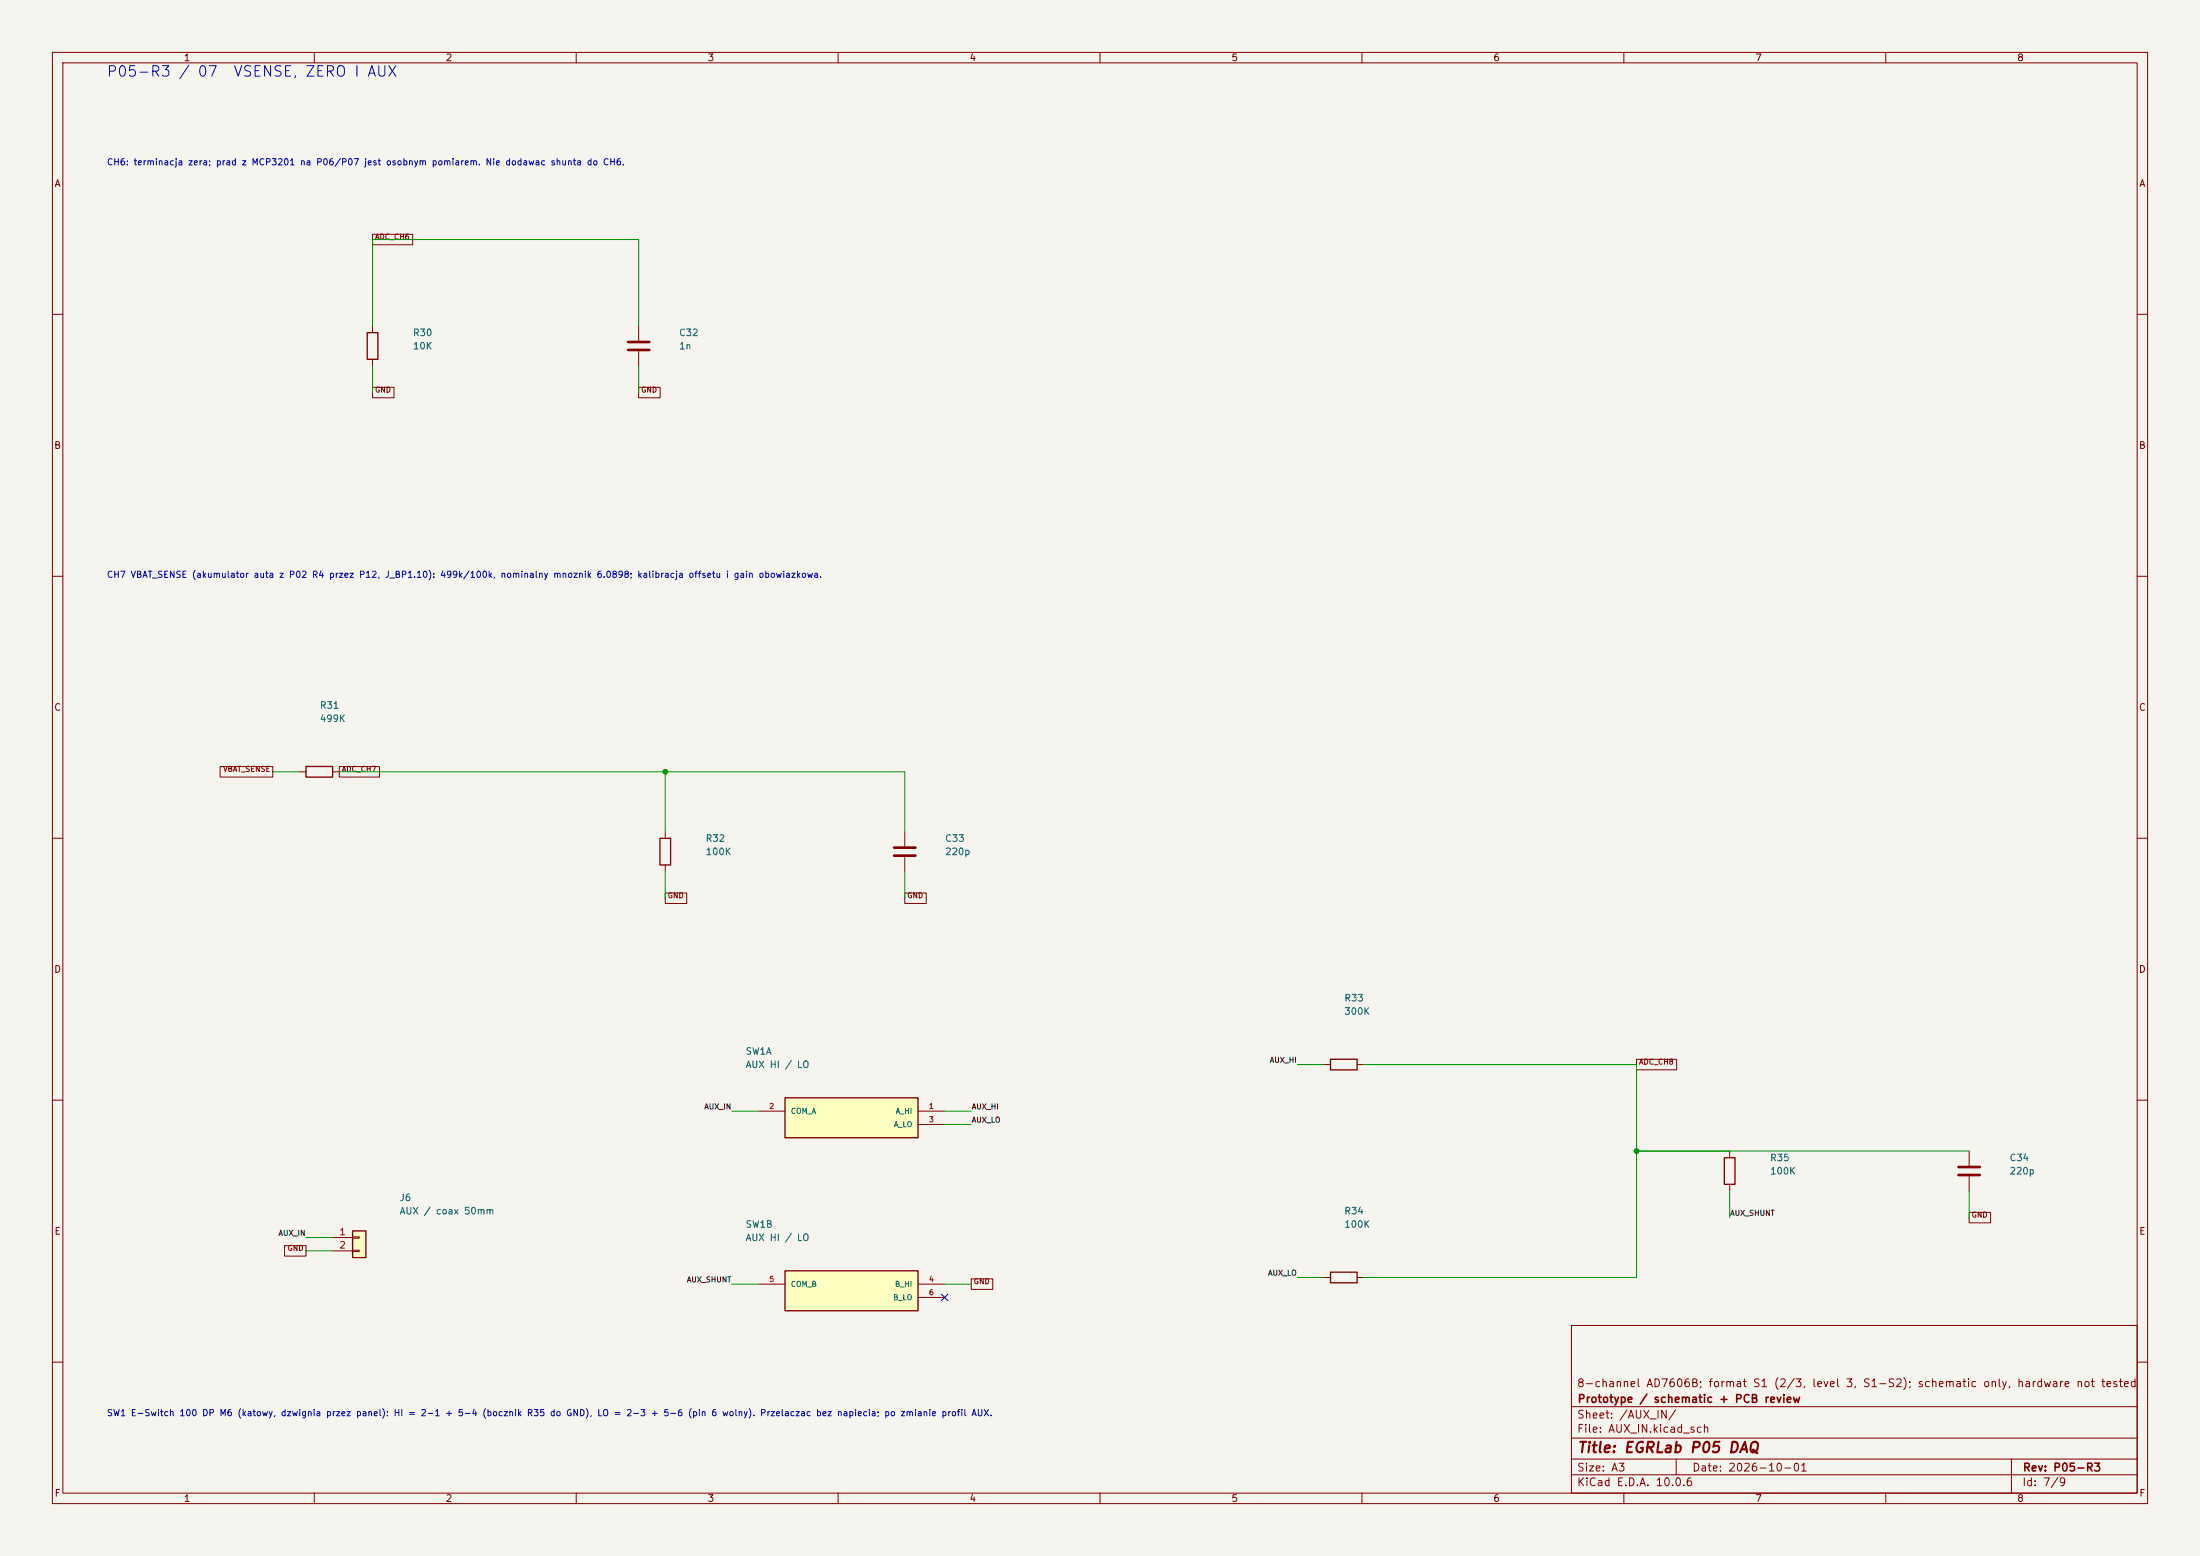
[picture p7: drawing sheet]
(kicad_sch (version 20250114) (generator "eeschema") (paper "A3") (title_block (title "EGRLab P05 DAQ") (date "2026-10-01") (rev "P05-R3") (company "Prototype / schematic + PCB review") (comment 1 "8-channel AD7606B; format S1 (2/3, level 3, S1-S2); schematic only, hardware not tested"))(lib_symbols (symbol "P05:R" (pin_numbers (hide yes)) (pin_names (offset 0)) (exclude_from_sim no) (in_bom yes) (on_board yes) (in_pos_files yes) (duplicate_pin_numbers_are_jumpers no) (symbol "R_0_1" (rectangle (start -1.016 -2.54) (end 1.016 2.54) (stroke (width 0.254) (type default)) (fill (type none)))) (symbol "R_1_1" (pin passive line (at 0 3.81 270) (length 1.27) (name "" (effects (font (size 1.27 1.27)))) (number "1" (effects (font (size 1.27 1.27))))) (pin passive line (at 0 -3.81 90) (length 1.27) (name "" (effects (font (size 1.27 1.27)))) (number "2" (effects (font (size 1.27 1.27)))))) (embedded_fonts no))(symbol "P05:C" (pin_numbers (hide yes)) (pin_names (offset 0.254)) (exclude_from_sim no) (in_bom yes) (on_board yes) (in_pos_files yes) (duplicate_pin_numbers_are_jumpers no) (symbol "C_0_1" (polyline (pts (xy -2.032 0.762) (xy 2.032 0.762)) (stroke (width 0.508) (type default)) (fill (type none))) (polyline (pts (xy -2.032 -0.762) (xy 2.032 -0.762)) (stroke (width 0.508) (type default)) (fill (type none)))) (symbol "C_1_1" (pin passive line (at 0 3.81 270) (length 2.794) (name "" (effects (font (size 1.27 1.27)))) (number "1" (effects (font (size 1.27 1.27))))) (pin passive line (at 0 -3.81 90) (length 2.794) (name "" (effects (font (size 1.27 1.27)))) (number "2" (effects (font (size 1.27 1.27)))))) (embedded_fonts no))(symbol "P05:Conn_01x02" (pin_names (offset 1.016) (hide yes)) (exclude_from_sim no) (in_bom yes) (on_board yes) (in_pos_files yes) (duplicate_pin_numbers_are_jumpers no) (symbol "Conn_01x02_1_1" (rectangle (start -1.27 1.27) (end 1.27 -3.81) (stroke (width 0.254) (type default)) (fill (type background))) (rectangle (start -1.27 0.127) (end 0 -0.127) (stroke (width 0.1524) (type default)) (fill (type none))) (rectangle (start -1.27 -2.413) (end 0 -2.667) (stroke (width 0.1524) (type default)) (fill (type none))) (pin passive line (at -5.08 0 0) (length 3.81) (name "Pin_1" (effects (font (size 1.27 1.27)))) (number "1" (effects (font (size 1.27 1.27))))) (pin passive line (at -5.08 -2.54 0) (length 3.81) (name "Pin_2" (effects (font (size 1.27 1.27)))) (number "2" (effects (font (size 1.27 1.27)))))) (embedded_fonts no))(symbol "P05:SW_DPDT_ESW100" (pin_names (offset 1.016)) (in_bom yes) (on_board yes) (symbol "SW_DPDT_ESW100_1_1" (rectangle (start -12.7 3.81) (end 12.7 -3.81) (stroke (width .254) (type default)) (fill (type background)))) (symbol "SW_DPDT_ESW100_1_0" (pin passive line (at -17.78 1.27 0) (length 5.08) (name "COM_A" (effects (font (size 1.0 1.0)))) (number "2" (effects (font (size 1 1))))) (pin passive line (at 17.78 1.27 180) (length 5.08) (name "A_HI" (effects (font (size 1.0 1.0)))) (number "1" (effects (font (size 1 1))))) (pin passive line (at 17.78 -1.27 180) (length 5.08) (name "A_LO" (effects (font (size 1.0 1.0)))) (number "3" (effects (font (size 1 1)))))) (symbol "SW_DPDT_ESW100_2_1" (rectangle (start -12.7 3.81) (end 12.7 -3.81) (stroke (width .254) (type default)) (fill (type background)))) (symbol "SW_DPDT_ESW100_2_0" (pin passive line (at -17.78 1.27 0) (length 5.08) (name "COM_B" (effects (font (size 1.0 1.0)))) (number "5" (effects (font (size 1 1))))) (pin passive line (at 17.78 1.27 180) (length 5.08) (name "B_HI" (effects (font (size 1.0 1.0)))) (number "4" (effects (font (size 1 1))))) (pin passive line (at 17.78 -1.27 180) (length 5.08) (name "B_LO" (effects (font (size 1.0 1.0)))) (number "6" (effects (font (size 1 1))))))))(symbol (lib_id "P05:R") (at 71.12 66.04 0) (unit 1) (in_bom yes) (on_board yes) (dnp no) (property "Reference" "R30" (at 78.74 63.5 0) (effects (font (size 1.27 1.27)) (justify left))) (property "Value" "10K" (at 78.74 66.04 0) (effects (font (size 1.27 1.27)) (justify left)))(property "Footprint" "Resistor_SMD:R_1206_3216Metric_Pad1.30x1.75mm_HandSolder" (at 71.12 66.04 0) (effects (font (size 1 1)) hide))(property "MPN" "RC1206FR-0710KL" (at 71.12 66.04 0) (effects (font (size 1 1)) hide))(property "BaselineRef" "R_CH6_ZERO" (at 71.12 66.04 0) (effects (font (size 1 1)) hide))(property "Datasheet" "" (at 71.12 66.04 0) (effects (font (size 1 1)) hide))(pin "1")(pin "2"))(symbol (lib_id "P05:C") (at 121.92 66.04 0) (unit 1) (in_bom yes) (on_board yes) (dnp no) (property "Reference" "C32" (at 129.54 63.5 0) (effects (font (size 1.27 1.27)) (justify left))) (property "Value" "1n" (at 129.54 66.04 0) (effects (font (size 1.27 1.27)) (justify left)))(property "Footprint" "Capacitor_THT:C_Disc_D5.0mm_W2.5mm_P5.00mm" (at 121.92 66.04 0) (effects (font (size 1 1)) hide))(property "MPN" "C320C102J1G5TA (KEMET C0G 1n, owned; lead pitch to check on the 1:1 print)" (at 121.92 66.04 0) (effects (font (size 1 1)) hide))(property "BaselineRef" "CI_ADC" (at 121.92 66.04 0) (effects (font (size 1 1)) hide))(property "Datasheet" "" (at 121.92 66.04 0) (effects (font (size 1 1)) hide))(pin "1")(pin "2"))(symbol (lib_id "P05:R") (at 60.96 147.32 90) (unit 1) (in_bom yes) (on_board yes) (dnp no) (property "Reference" "R31" (at 60.96 134.62 90) (effects (font (size 1.27 1.27)) (justify right))) (property "Value" "499K" (at 60.96 137.16 90) (effects (font (size 1.27 1.27)) (justify right)))(property "Footprint" "Resistor_SMD:R_1206_3216Metric_Pad1.30x1.75mm_HandSolder" (at 60.96 147.32 0) (effects (font (size 1 1)) hide))(property "MPN" "RT1206BRD07499KL" (at 60.96 147.32 0) (effects (font (size 1 1)) hide))(property "BaselineRef" "RV1" (at 60.96 147.32 0) (effects (font (size 1 1)) hide))(property "Datasheet" "" (at 60.96 147.32 0) (effects (font (size 1 1)) hide))(pin "1")(pin "2"))(symbol (lib_id "P05:R") (at 127.0 162.56 0) (unit 1) (in_bom yes) (on_board yes) (dnp no) (property "Reference" "R32" (at 134.62 160.02 0) (effects (font (size 1.27 1.27)) (justify left))) (property "Value" "100K" (at 134.62 162.56 0) (effects (font (size 1.27 1.27)) (justify left)))(property "Footprint" "Resistor_SMD:R_1206_3216Metric_Pad1.30x1.75mm_HandSolder" (at 127.0 162.56 0) (effects (font (size 1 1)) hide))(property "MPN" "RT1206BRD07100KL" (at 127.0 162.56 0) (effects (font (size 1 1)) hide))(property "BaselineRef" "RB3" (at 127.0 162.56 0) (effects (font (size 1 1)) hide))(property "Datasheet" "" (at 127.0 162.56 0) (effects (font (size 1 1)) hide))(pin "1")(pin "2"))(symbol (lib_id "P05:C") (at 172.72 162.56 0) (unit 1) (in_bom yes) (on_board yes) (dnp no) (property "Reference" "C33" (at 180.34 160.02 0) (effects (font (size 1.27 1.27)) (justify left))) (property "Value" "220p" (at 180.34 162.56 0) (effects (font (size 1.27 1.27)) (justify left)))(property "Footprint" "Capacitor_SMD:C_1206_3216Metric_Pad1.33x1.80mm_HandSolder" (at 172.72 162.56 0) (effects (font (size 1 1)) hide))(property "MPN" "SMD 1206 C0G 50V 5% 220p" (at 172.72 162.56 0) (effects (font (size 1 1)) hide))(property "BaselineRef" "CF6" (at 172.72 162.56 0) (effects (font (size 1 1)) hide))(property "Datasheet" "" (at 172.72 162.56 0) (effects (font (size 1 1)) hide))(pin "1")(pin "2"))(symbol (lib_id "P05:Conn_01x02") (at 68.58 236.22 0) (unit 1) (in_bom yes) (on_board yes) (dnp no) (property "Reference" "J6" (at 76.2 228.6 0) (effects (font (size 1.27 1.27)) (justify left))) (property "Value" "AUX / coax 50mm" (at 76.2 231.14 0) (effects (font (size 1.27 1.27)) (justify left)))(property "Footprint" "P05:PTH_AUX_2" (at 68.58 236.22 0) (effects (font (size 1 1)) hide))(property "MPN" "insulated panel BNC + RG174 50mm" (at 68.58 236.22 0) (effects (font (size 1 1)) hide))(property "BaselineRef" "J_AUX" (at 68.58 236.22 0) (effects (font (size 1 1)) hide))(property "Datasheet" "" (at 68.58 236.22 0) (effects (font (size 1 1)) hide))(pin "1")(pin "2"))(symbol (lib_id "P05:SW_DPDT_ESW100") (at 162.56 213.36 0) (unit 1) (in_bom yes) (on_board yes) (dnp no) (property "Reference" "SW1" (at 142.24 200.66 0) (effects (font (size 1.27 1.27)) (justify left))) (property "Value" "AUX HI / LO" (at 142.24 203.2 0) (effects (font (size 1.27 1.27)) (justify left)))(property "Footprint" "P05:ESW_100DP_M6" (at 162.56 213.36 0) (effects (font (size 1 1)) hide))(property "MPN" "100DP1T1B4M6RE (E-Switch 100, DPDT ON-ON, M6 right angle, gold; code to confirm)" (at 162.56 213.36 0) (effects (font (size 1 1)) hide))(property "BaselineRef" "JP_AUX" (at 162.56 213.36 0) (effects (font (size 1 1)) hide))(property "Datasheet" "https://www.e-switch.com/product/100-series-miniature-toggle-switch/" (at 162.56 213.36 0) (effects (font (size 1 1)) hide))(pin "2")(pin "1")(pin "3"))(symbol (lib_id "P05:R") (at 256.54 203.2 90) (unit 1) (in_bom yes) (on_board yes) (dnp no) (property "Reference" "R33" (at 256.54 190.5 90) (effects (font (size 1.27 1.27)) (justify right))) (property "Value" "300K" (at 256.54 193.04 90) (effects (font (size 1.27 1.27)) (justify right)))(property "Footprint" "Resistor_SMD:R_1206_3216Metric_Pad1.30x1.75mm_HandSolder" (at 256.54 203.2 0) (effects (font (size 1 1)) hide))(property "MPN" "RT1206BRD07300KL" (at 256.54 203.2 0) (effects (font (size 1 1)) hide))(property "BaselineRef" "RA1" (at 256.54 203.2 0) (effects (font (size 1 1)) hide))(property "Datasheet" "" (at 256.54 203.2 0) (effects (font (size 1 1)) hide))(pin "1")(pin "2"))(symbol (lib_id "P05:R") (at 256.54 243.84 90) (unit 1) (in_bom yes) (on_board yes) (dnp no) (property "Reference" "R34" (at 256.54 231.14 90) (effects (font (size 1.27 1.27)) (justify right))) (property "Value" "100K" (at 256.54 233.67999999999998 90) (effects (font (size 1.27 1.27)) (justify right)))(property "Footprint" "Resistor_SMD:R_1206_3216Metric_Pad1.30x1.75mm_HandSolder" (at 256.54 243.84 0) (effects (font (size 1 1)) hide))(property "MPN" "RT1206BRD07100KL" (at 256.54 243.84 0) (effects (font (size 1 1)) hide))(property "BaselineRef" "RA3" (at 256.54 243.84 0) (effects (font (size 1 1)) hide))(property "Datasheet" "" (at 256.54 243.84 0) (effects (font (size 1 1)) hide))(pin "1")(pin "2"))(symbol (lib_id "P05:R") (at 330.2 223.52 0) (unit 1) (in_bom yes) (on_board yes) (dnp no) (property "Reference" "R35" (at 337.82 220.98 0) (effects (font (size 1.27 1.27)) (justify left))) (property "Value" "100K" (at 337.82 223.51999999999998 0) (effects (font (size 1.27 1.27)) (justify left)))(property "Footprint" "Resistor_SMD:R_1206_3216Metric_Pad1.30x1.75mm_HandSolder" (at 330.2 223.52 0) (effects (font (size 1 1)) hide))(property "MPN" "RT1206BRD07100KL" (at 330.2 223.52 0) (effects (font (size 1 1)) hide))(property "BaselineRef" "RB4" (at 330.2 223.52 0) (effects (font (size 1 1)) hide))(property "Datasheet" "" (at 330.2 223.52 0) (effects (font (size 1 1)) hide))(pin "1")(pin "2"))(symbol (lib_id "P05:C") (at 375.92 223.52 0) (unit 1) (in_bom yes) (on_board yes) (dnp no) (property "Reference" "C34" (at 383.54 220.98 0) (effects (font (size 1.27 1.27)) (justify left))) (property "Value" "220p" (at 383.54 223.51999999999998 0) (effects (font (size 1.27 1.27)) (justify left)))(property "Footprint" "Capacitor_SMD:C_1206_3216Metric_Pad1.33x1.80mm_HandSolder" (at 375.92 223.52 0) (effects (font (size 1 1)) hide))(property "MPN" "SMD 1206 C0G 50V 5% 220p" (at 375.92 223.52 0) (effects (font (size 1 1)) hide))(property "BaselineRef" "CF7" (at 375.92 223.52 0) (effects (font (size 1 1)) hide))(property "Datasheet" "" (at 375.92 223.52 0) (effects (font (size 1 1)) hide))(pin "1")(pin "2"))(symbol (lib_id "P05:SW_DPDT_ESW100") (at 162.56 246.38 0) (unit 2) (in_bom yes) (on_board yes) (dnp no) (property "Reference" "SW1" (at 142.24 233.68 0) (effects (font (size 1.27 1.27)) (justify left))) (property "Value" "AUX HI / LO" (at 142.24 236.22 0) (effects (font (size 1.27 1.27)) (justify left)))(property "Footprint" "P05:ESW_100DP_M6" (at 162.56 246.38 0) (effects (font (size 1 1)) hide))(property "MPN" "100DP1T1B4M6RE (E-Switch 100, DPDT ON-ON, M6 right angle, gold; code to confirm)" (at 162.56 246.38 0) (effects (font (size 1 1)) hide))(property "BaselineRef" "JP_AUX" (at 162.56 246.38 0) (effects (font (size 1 1)) hide))(property "Datasheet" "https://www.e-switch.com/product/100-series-miniature-toggle-switch/" (at 162.56 246.38 0) (effects (font (size 1 1)) hide))(pin "5")(pin "4")(pin "6"))(wire (pts (xy 71.12 62.23) (xy 71.12 45.72)) (stroke (width 0) (type default)))(wire (pts (xy 121.92 62.23) (xy 121.92 45.72)) (stroke (width 0) (type default)))(wire (pts (xy 71.12 45.72) (xy 121.92 45.72)) (stroke (width 0) (type default)))(global_label "ADC_CH6" (shape passive)  (at 71.12 45.72 0) (effects (font (size 1 1)) (justify left bottom)))(wire (pts (xy 127.0 158.75) (xy 127.0 147.32)) (stroke (width 0) (type default)))(wire (pts (xy 172.72 158.75) (xy 172.72 147.32)) (stroke (width 0) (type default)))(wire (pts (xy 64.77 147.32) (xy 127.0 147.32)) (stroke (width 0) (type default)))(wire (pts (xy 127.0 147.32) (xy 172.72 147.32)) (stroke (width 0) (type default)))(global_label "ADC_CH7" (shape passive)  (at 64.77 147.32 0) (effects (font (size 1 1)) (justify left bottom)))(wire (pts (xy 260.35 203.2) (xy 312.42 203.2)) (stroke (width 0) (type default)))(wire (pts (xy 260.35 243.84) (xy 312.42 243.84)) (stroke (width 0) (type default)))(wire (pts (xy 330.2 219.71) (xy 312.42 219.71)) (stroke (width 0) (type default)))(wire (pts (xy 375.92 219.71) (xy 312.42 219.71)) (stroke (width 0) (type default)))(wire (pts (xy 312.42 203.2) (xy 312.42 219.71)) (stroke (width 0) (type default)))(wire (pts (xy 312.42 219.71) (xy 312.42 243.84)) (stroke (width 0) (type default)))(global_label "ADC_CH8" (shape passive)  (at 312.42 203.2 0) (effects (font (size 1 1)) (justify left bottom)))(text "CH6: terminacja zera; prad z MCP3201 na P06/P07 jest osobnym pomiarem. Nie dodawac shunta do CH6." (at 20.32 30.48 0) (effects (font (size 1.2 1.2)) (justify left top)))(text "CH7 VBAT_SENSE (akumulator auta z P02 R4 przez P12, J_BP1.10): 499k/100k, nominalny mnoznik 6.0898; kalibracja offsetu i gain obowiazkowa." (at 20.32 109.22 0) (effects (font (size 1.2 1.2)) (justify left top)))(text "SW1 C&K JS202011AQN (suwak, katowy): HI = 2-1 + 5-6, LO = 2-3 + 5-4 (pin 4 wolny). Przelaczac bez napiecia; po zmianie profil AUX." (at 20.32 269.24 0) (effects (font (size 1.2 1.2)) (justify left top)))(text "P05-R3 / 07  VSENSE, ZERO I AUX" (at 20.32 12.7 0) (effects (font (size 2 2)) (justify left top)))(wire (pts (xy 71.12 69.85) (xy 71.12 74.93)) (stroke (width 0) (type default)))(global_label "GND" (shape passive) (at 71.12 74.93 0) (effects (font (size 1 1)) (justify left bottom)))(wire (pts (xy 121.92 69.85) (xy 121.92 74.93)) (stroke (width 0) (type default)))(global_label "GND" (shape passive) (at 121.92 74.93 0) (effects (font (size 1 1)) (justify left bottom)))(wire (pts (xy 57.15 147.32) (xy 52.07 147.32)) (stroke (width 0) (type default)))(global_label "VBAT_SENSE" (shape passive) (at 52.07 147.32 0) (effects (font (size 1 1)) (justify right bottom)))(wire (pts (xy 127.0 166.37) (xy 127.0 171.45)) (stroke (width 0) (type default)))(global_label "GND" (shape passive) (at 127.0 171.45 0) (effects (font (size 1 1)) (justify left bottom)))(wire (pts (xy 172.72 166.37) (xy 172.72 171.45)) (stroke (width 0) (type default)))(global_label "GND" (shape passive) (at 172.72 171.45 0) (effects (font (size 1 1)) (justify left bottom)))(wire (pts (xy 63.5 236.22) (xy 58.42 236.22)) (stroke (width 0) (type default)))(label "AUX_IN"  (at 58.42 236.22 0) (effects (font (size 1 1)) (justify right bottom)))(wire (pts (xy 63.5 238.76) (xy 58.42 238.76)) (stroke (width 0) (type default)))(global_label "GND" (shape passive) (at 58.42 238.76 0) (effects (font (size 1 1)) (justify right bottom)))(wire (pts (xy 144.78 212.09) (xy 139.7 212.09)) (stroke (width 0) (type default)))(label "AUX_IN"  (at 139.7 212.09 0) (effects (font (size 1 1)) (justify right bottom)))(wire (pts (xy 180.34 212.09) (xy 185.42 212.09)) (stroke (width 0) (type default)))(label "AUX_HI"  (at 185.42 212.09 0) (effects (font (size 1 1)) (justify left bottom)))(wire (pts (xy 180.34 214.63) (xy 185.42 214.63)) (stroke (width 0) (type default)))(label "AUX_LO"  (at 185.42 214.63 0) (effects (font (size 1 1)) (justify left bottom)))(wire (pts (xy 252.73 203.2) (xy 247.65 203.2)) (stroke (width 0) (type default)))(label "AUX_HI"  (at 247.65 203.2 0) (effects (font (size 1 1)) (justify right bottom)))(wire (pts (xy 252.73 243.84) (xy 247.65 243.84)) (stroke (width 0) (type default)))(label "AUX_LO"  (at 247.65 243.84 0) (effects (font (size 1 1)) (justify right bottom)))(wire (pts (xy 330.2 227.33) (xy 330.2 232.41)) (stroke (width 0) (type default)))(label "AUX_SHUNT"  (at 330.2 232.41 0) (effects (font (size 1 1)) (justify left bottom)))(wire (pts (xy 375.92 227.33) (xy 375.92 232.41)) (stroke (width 0) (type default)))(global_label "GND" (shape passive) (at 375.92 232.41 0) (effects (font (size 1 1)) (justify left bottom)))(wire (pts (xy 144.78 245.11) (xy 139.7 245.11)) (stroke (width 0) (type default)))(label "AUX_SHUNT"  (at 139.7 245.11 0) (effects (font (size 1 1)) (justify right bottom)))(wire (pts (xy 180.34 245.11) (xy 185.42 245.11)) (stroke (width 0) (type default)))(global_label "GND" (shape passive) (at 185.42 245.11 0) (effects (font (size 1 1)) (justify left bottom)))(no_connect (at 180.34 247.65))(junction (at 312.42 219.71) (diameter 0) (color 0 0 0 0))(junction (at 127.0 147.32) (diameter 0) (color 0 0 0 0)))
